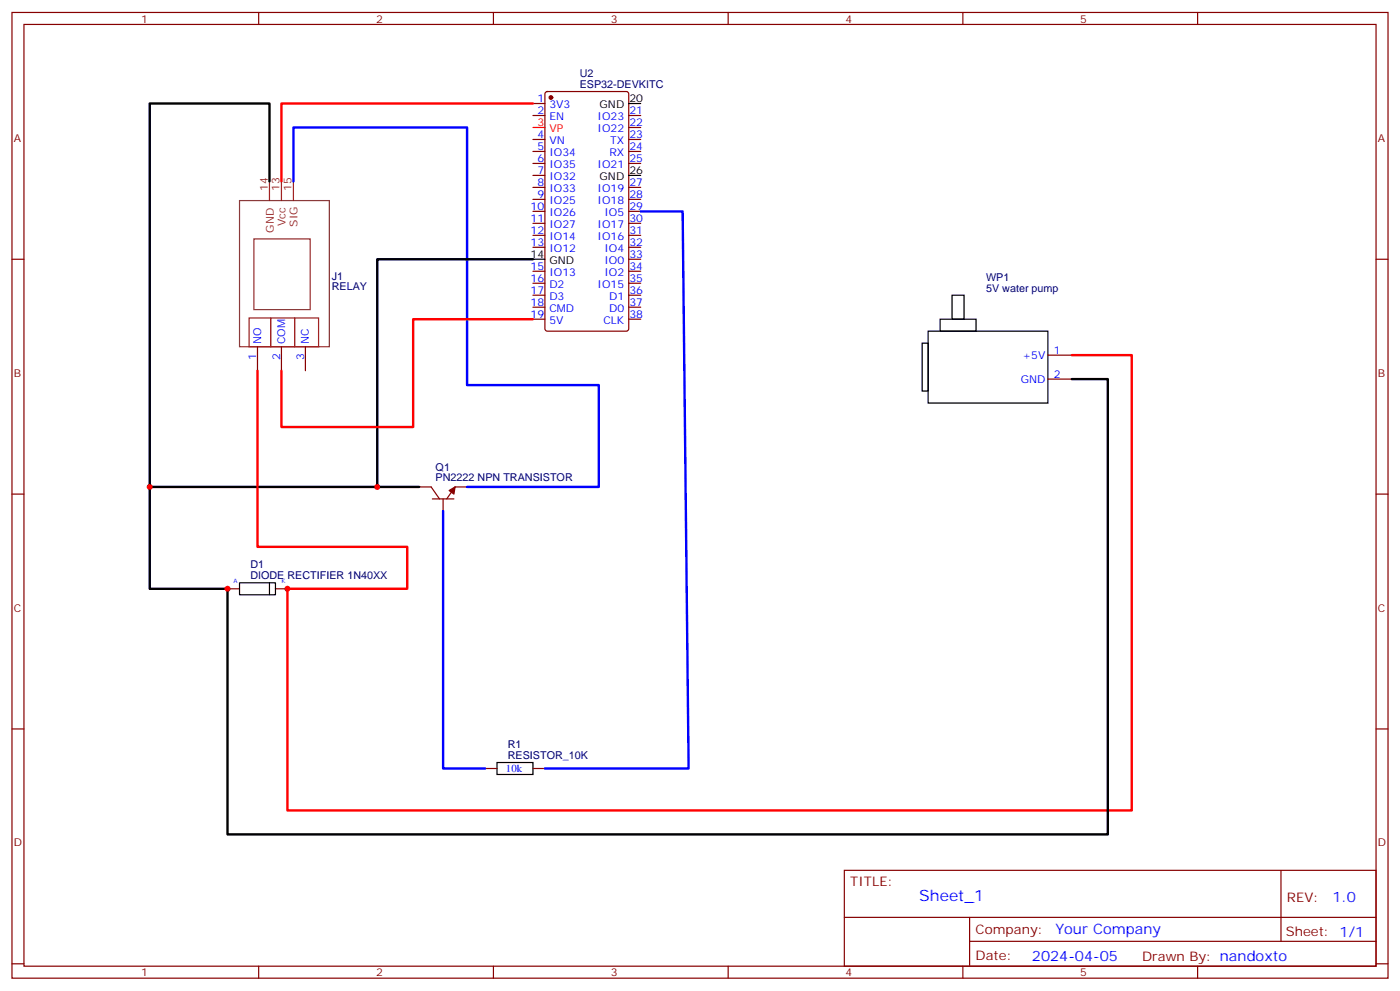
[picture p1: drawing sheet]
<svg xmlns="http://www.w3.org/2000/svg" width="412mm" height="292mm" viewBox="0 0 412 292" stroke-linecap="round" stroke-linejoin="round" font-family="sans-serif">
<g fill="none" stroke="#870000" stroke-width=".35">
<path d="M3.5 3.7h405.4v284.3h-405.4zM7.1 7.2h398.2v277.3h-398.2zM76.2 3.7v3.5M145.3 3.7v3.5M214.5 3.7v3.5M283.6 3.7v3.5M352.8 3.7v3.5M157 30.5h3.5M157 34h3.5M160.7 27.2l.5-.2h23.3l.7 .4v69.4l-.5 .7h-23.5l-.6-.5-.1-69.3zM185.2 34h3.5M185.2 37.5h3.5"/>
<path d="M157 41.1h3.5M157 44.6h3.5M157 48.1h3.5M157 51.6h3.5M157 55.2h3.5M157 58.7h3.5M185.2 41.1h3.5M185.2 44.6h3.5M185.2 48.1h3.5M185.2 55.2h3.5M185.2 58.7h3.5M3.5 76.3h3.6"/>
<path d="M157 62.2h3.5M157 65.8h3.5M157 69.3h3.5M157 72.8h3.5M157 79.9h3.5M185.2 76.3h3.5M185.2 62.2h3.5M185.2 65.8h3.5M185.2 69.3h3.5M185.2 72.8h3.5M185.2 79.9h3.5M405.3 76.3h3.6"/>
<path d="M157 83.4h3.5M157 86.9h3.5M157 90.5h3.5M157 94h3.5M185.2 83.4h3.5M185.2 86.9h3.5M185.2 90.5h3.5M185.2 94h3.5M75.8 102.1v7M82.9 102.1v7M90 102.1v7M308.7 104.6h7"/>
<path d="M308.7 111.6h7M3.5 145.5h3.6M123.5 143.4h3.5l2.5 3.5M127.4 146.9h6.3M130.5 146.9v3.5M137.6 143.4h-3.5l-2.5 3.5M405.3 145.5h3.6M67 173.4h3.6M81.1 173.4h3.6M3.5 214.6h3.6M405.3 214.6h3.6M142.9 226.3h3.5"/>
<path d="M157 226.3h3.5M248.7 256.3h156.6v28.2h-156.6zM377.3 256.3v20.9M248.7 270.1h156.5M285.6 277.2h119.6M285.6 270.1v14.1M3.5 283.8h3.6M76.2 284.5v3.5M145.3 284.5v3.5M214.5 284.5v3.5M283.6 284.5v3.5M352.8 284.5v3.5"/>
<path d="M405.3 283.8h3.6"/>
</g>
<g fill="#870000" stroke="#870000" stroke-width=".35">
<path d="M132.3 144.4l1.8-1-.4 2.1z"/>
<circle cx="162.3" cy="28.7" r=".53"/>
</g>
<path d="M157 37.5h3.5" fill="none" stroke="#f00" stroke-width=".35"/>
<path d="M185.2 30.5h3.5M185.2 51.6h3.5M157 76.3h3.5M273.4 97.5h35.3v21.2h-35.3zM276.9 94h10.6v3.5h-10.6zM280.5 86.9h3.5v7.1h-3.5zM271.6 101h1.8v14.1h-1.8zM70.6 171.6h10.5v3.5h-10.5zM79.4 171.6v3.5M146.4 224.5h10.6v3.5h-10.6z" fill="none" stroke="#000" stroke-width=".35"/>
<path d="M70.6 59.1h26.4v43h-26.4zM74.8 70.3h16.6v20.9h-16.6z" fill="none" stroke="#822e2e" stroke-width=".35"/>
<path d="M79.4 53.4v5.7M82.9 53.4v5.7M86.4 53.4v5.7M73.4 93.6h6.3v8.5h-6.3zM79.7 93.6h7.1v8.5h-7.1zM86.8 93.6h7v8.5h-7z" fill="none" stroke="#8c2424" stroke-width=".35"/>
<path d="M157 30.5h-74.1v22.9M157 94h-35.3v31.7h-38.8v-16.6M315.7 104.6h17.7v134h-248.7v-65.2h35.2v-12.4h-44.1v-51.9" fill="none" stroke="#f00" stroke-width=".71"/>
<path d="M86.4 53.4v-15.9h51.2v75.9h38.8v30h-38.8M188.7 62.2h12.4l1.7 164.1h-42.3M130.5 150.4v75.9h12.4" fill="none" stroke="#00f" stroke-width=".71"/>
<path d="M79.4 53.4v-22.9h-35.3v112.9h79.4M157 76.3h-45.9v67.1M315.7 111.6h10.6v134.1h-259.3v-72.3h-22.9v-30" fill="none" stroke="#000" stroke-width=".71"/>
<g fill="#c00">
<circle cx="84.7" cy="173.4" r=".88"/>
<circle cx="111.1" cy="143.4" r=".88"/>
<circle cx="44.1" cy="143.4" r=".88"/>
<circle cx="67" cy="173.4" r=".88"/>
</g>
<text font-size="4.6" fill="#00f" x="270.8" y="265.3">Sheet_1</text>
<g font-size="4.2" fill="#00f">
<text x="392.5" y="265.5">1.0</text>
<text x="310.9" y="275.1">Your Company</text>
<text x="304" y="282.9">2024-04-05</text>
</g>
<g font-size="3.9" fill="#800">
<text x="250.5" y="260.8">TITLE:</text>
<text x="379.1" y="265.5">REV:</text>
<text x="287.4" y="275">Company:</text>
<text x="378.7" y="275.7">Sheet: 1/1</text>
<text x="287.4" y="282.7">Date:</text>
<text x="336.4" y="282.8">Drawn By: nandoxto</text>
</g>
<g font-size="3.2" fill="#800">
<text x="41.6" y="6.7">1</text>
<text x="110.8" y="6.7">2</text>
<text x="179.9" y="6.7">3</text>
<text x="249.1" y="6.7">4</text>
<text x="318.2" y="6.7">5</text>
<text x="4.1" y="41.8">A</text>
<text x="405.9" y="41.8">A</text>
<text x="4.1" y="110.9">B</text>
<text x="405.9" y="110.9">B</text>
<text x="4.1" y="180.1">C</text>
<text x="405.9" y="180.1">C</text>
<text x="4.1" y="249.2">D</text>
<text x="405.9" y="249.2">D</text>
<text x="41.6" y="287.5">1</text>
<text x="110.8" y="287.5">2</text>
<text x="179.9" y="287.5">3</text>
<text x="249.1" y="287.5">4</text>
<text x="318.2" y="287.5">5</text>
</g>
<g font-size="3.2" fill="#000080">
<text x="170.8" y="22.7">U2</text>
<text x="170.8" y="25.9">ESP32-DEVKITC</text>
<text x="97.7" y="82.5">J1</text>
<text x="290.5" y="82.8">WP1</text>
<text x="97.7" y="85.5">RELAY</text>
<text x="290.5" y="85.9">5V water pump</text>
<text x="128.3" y="141.6">PN2222 NPN TRANSISTOR</text>
<text x="128.3" y="138.5">Q1</text>
<text x="73.7" y="167.4">D1</text>
<text x="73.7" y="170.5">DIODE RECTIFIER 1N40XX</text>
<text x="149.6" y="220.3">R1</text>
<text x="149.6" y="223.4">RESISTOR_10K</text>
</g>
<g font-size="3.2" fill="#00f">
<text x="158.3" y="30.1">1</text>
<text x="158.3" y="33.7">2</text>
<text x="161.8" y="31.9">3V3</text>
<text x="161.8" y="35.4">EN</text>
<text x="176" y="35.4">IO23</text>
<text x="185.4" y="33.7">21</text>
<text x="158.3" y="40.7">4</text>
<text x="176" y="38.9">IO22</text>
<text x="185.4" y="37.2">22</text>
<text x="185.4" y="40.7">23</text>
<text x="158.3" y="44.2">5</text>
<text x="158.3" y="47.8">6</text>
<text x="161.8" y="42.5">VN</text>
<text x="161.8" y="46">IO34</text>
<text x="179.5" y="46">RX</text>
<text x="179.8" y="42.5">TX</text>
<text x="185.4" y="44.2">24</text>
<text x="185.4" y="47.8">25</text>
<text x="158.3" y="51.3">7</text>
<text x="161.8" y="49.5">IO35</text>
<text x="161.8" y="53.1">IO32</text>
<text x="176" y="49.5">IO21</text>
<text x="158.3" y="54.8">8</text>
<text x="158.3" y="58.3">9</text>
<text x="161.8" y="56.6">IO33</text>
<text x="176" y="56.6">IO19</text>
<text x="185.4" y="54.8">27</text>
<text x="185.4" y="58.3">28</text>
<text x="156.3" y="61.9">10</text>
<text x="156.3" y="65.4">11</text>
<text x="161.8" y="60.1">IO25</text>
<text x="161.8" y="63.6">IO26</text>
<text x="176" y="60.1">IO18</text>
<text x="178.1" y="63.6">IO5</text>
<text x="185.4" y="61.9">29</text>
<text x="185.4" y="65.4">30</text>
<text x="156.3" y="68.9">12</text>
<text x="161.8" y="67.2">IO27</text>
<text x="161.8" y="70.7">IO14</text>
<text x="176" y="67.2">IO17</text>
<text x="176" y="70.7">IO16</text>
<text x="185.4" y="68.9">31</text>
<text x="156.3" y="72.5">13</text>
<text x="161.8" y="74.2">IO12</text>
<text x="178.1" y="74.2">IO4</text>
<text x="178.1" y="77.8">IO0</text>
<text x="185.4" y="72.5">32</text>
<text x="185.4" y="76">33</text>
<text x="156.3" y="79.5">15</text>
<text x="156.3" y="83">16</text>
<text x="161.8" y="81.3">IO13</text>
<text x="178.1" y="81.3">IO2</text>
<text x="185.4" y="79.5">34</text>
<text x="185.4" y="83">35</text>
<text x="156.3" y="86.6">17</text>
<text x="161.8" y="84.8">D2</text>
<text x="161.8" y="88.3">D3</text>
<text x="176" y="84.8">IO15</text>
<text x="179.4" y="88.3">D1</text>
<text x="185.4" y="86.6">36</text>
<text x="156.3" y="90.1">18</text>
<text x="156.3" y="93.6">19</text>
<text x="161.8" y="91.9">CMD</text>
<text x="161.8" y="95.4">5V</text>
<text x="177.7" y="95.4">CLK</text>
<text x="179.4" y="91.9">D0</text>
<text x="185.4" y="90.1">37</text>
<text x="185.4" y="93.6">38</text>
<text x="76.9" y="101.4" transform="rotate(-90 76.9 101.4)">NO</text>
<text x="84" y="101.4" transform="rotate(-90 84 101.4)">COM</text>
<text x="91" y="101.4" transform="rotate(-90 91 101.4)">NC</text>
<text x="75.5" y="105.9" transform="rotate(-90 75.5 105.9)">1</text>
<text x="82.5" y="105.9" transform="rotate(-90 82.5 105.9)">2</text>
<text x="89.6" y="105.9" transform="rotate(-90 89.6 105.9)">3</text>
<text x="301.2" y="105.6">+5V</text>
<text x="310.4" y="104.2">1</text>
<text x="300.7" y="112.7">GND</text>
<text x="310.4" y="111.3">2</text>
<text x="149" y="227.4">10k</text>
</g>
<g font-size="3.2">
<text x="176.6" y="31.9">GND</text>
<text x="185.4" y="30.1">20</text>
<text x="176.6" y="53.1">GND</text>
<text x="185.4" y="51.3">26</text>
<text x="156.3" y="76">14</text>
<text x="161.8" y="77.8">GND</text>
</g>
<g font-size="3.2" fill="#f00">
<text x="158.3" y="37.2">3</text>
<text x="161.8" y="38.9">VP</text>
</g>
<g font-size="3.2" fill="#8d2323">
<text x="78.9" y="56.2" transform="rotate(-90 78.9 56.2)">14</text>
<text x="82.4" y="56.2" transform="rotate(-90 82.4 56.2)">13</text>
<text x="85.9" y="56.2" transform="rotate(-90 85.9 56.2)">15</text>
<text x="80.6" y="68.5" transform="rotate(-90 80.6 68.5)">GND</text>
<text x="84.1" y="66.7" transform="rotate(-90 84.1 66.7)">Vcc</text>
<text x="87.7" y="66.8" transform="rotate(-90 87.7 66.8)">SIG</text>
</g>
<g font-size="1.8" fill="#00f">
<text x="68.8" y="171.6">A</text>
<text x="82.9" y="171.6">K</text>
</g>
</svg>
